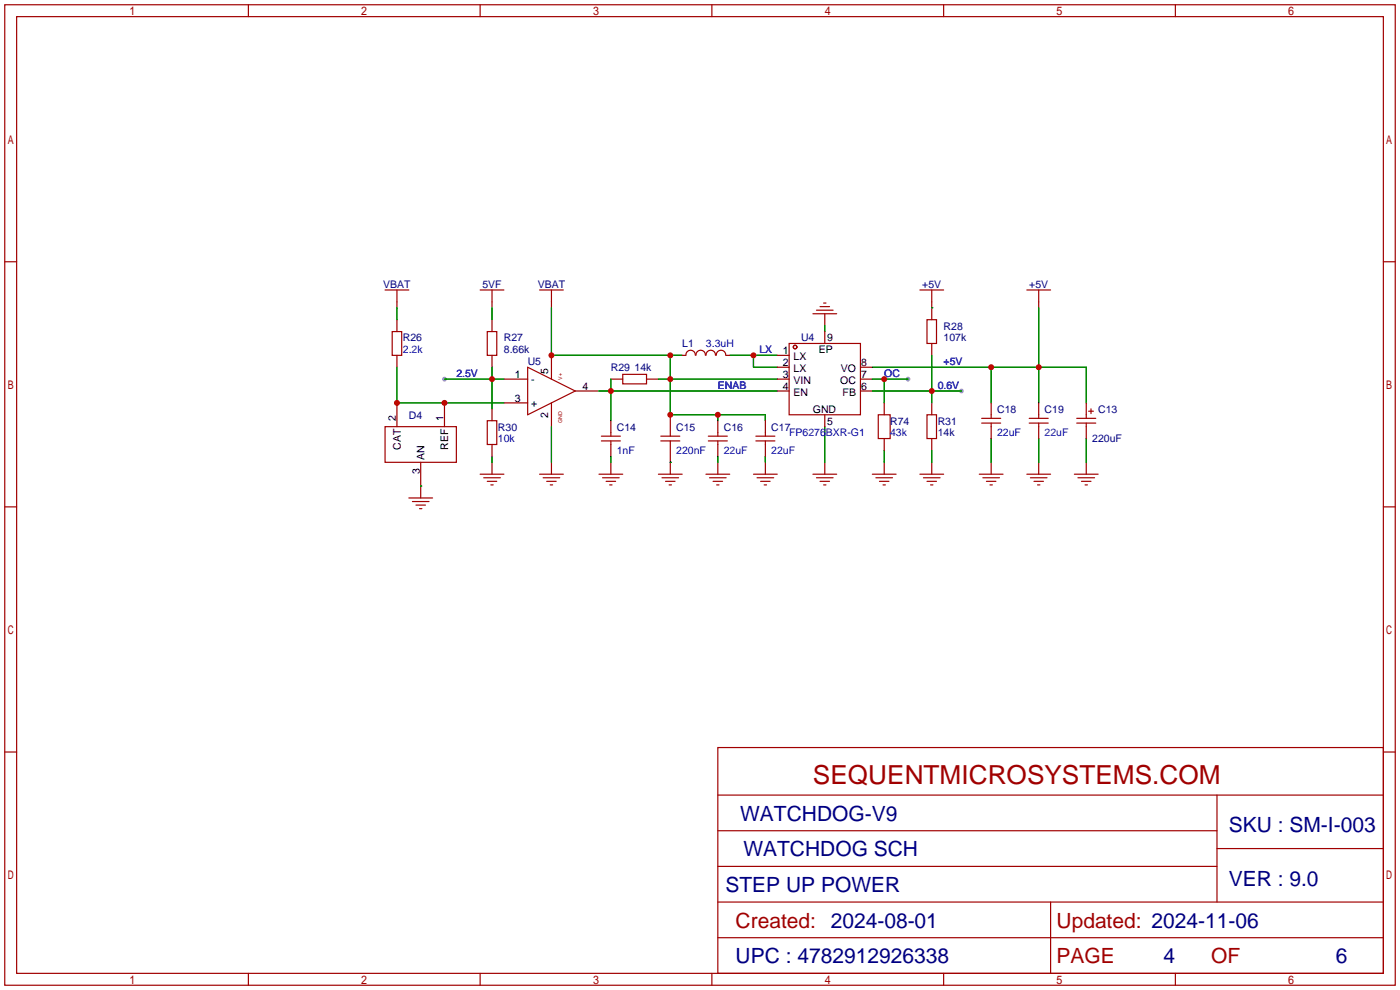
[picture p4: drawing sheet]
<svg xmlns="http://www.w3.org/2000/svg" width="299mm" height="212mm" viewBox="0 0 299 212" stroke-linecap="round" stroke-linejoin="round" font-family="sans-serif">
<g fill="#999">
<circle cx="205.5" cy="83.6" r=".51"/>
<circle cx="95" cy="81" r=".51"/>
<circle cx="194.1" cy="81" r=".51"/>
</g>
<g fill="none" stroke="#a10000" stroke-width=".25">
<path d="M1 1h297.2v209.6h-297.2zM3.6 3.6h292.1v204.4h-292.1zM53.1 1v2.6M102.6 1v2.6M152.1 1v2.6M201.7 1v2.6M251.2 1v2.6M1 55.9h2.6M295.7 55.9h2.5M82.3 62h5.1M83.8 70.9h2.1v5h-2.1zM84.8 62v2.5"/>
<path d="M102.6 62h5.1M104.1 70.9h2.1v5h-2.1zM105.2 62v2.5M112.8 78.5l10.1 5.1-10.1 5zM115.3 62h5.1M117.9 62v2.5M146.6 75.9a1.01 1.01 0 0 1 1-1.1 1.01 1.01 0 0 1 1 1.1M148.7 75.9a1.01 1.01 0 0 1 1.1-1.1 1.01 1.01 0 0 1 1 1.1M150.9 75.9a1.01 1.01 0 0 1 1-1.1 1.01 1.01 0 0 1 1 1.1M153.1 75.9a1.01 1.01 0 0 1 1-1.1 1.01 1.01 0 0 1 1 1.1M168.7 73.4h15.2v15.2h-15.2zM173.7 67.1h5.1"/>
<path d="M174.5 66.3h3.6M175.3 65.5h2M176 64.8h.5M196.6 62h5.1M198.1 68.3h2.1v5.1h-2.1zM199.1 62v2.5M219.5 62h5M222 62v2.5M82.3 91.2h15.2v7.6h-15.2zM104.1 89.9h2.1v5.1h-2.1zM128.5 94.2h4.1M128.5 93.2h4.1"/>
<path d="M130.6 92.5v.7M130.6 94.2v.8M133.1 80h5.1v2h-5.1zM141.2 94.2h4.1M141.2 93.2h4.1M151.4 94.2h4M151.4 93.2h4M153.4 92.5v.7M153.4 94.2v.8M161.5 94.2h4.1M161.5 93.2h4.1M163.6 92.5v.7"/>
<path d="M163.6 94.2v.8M187.7 88.6h2.5v5.1h-2.5zM198.1 88.6h2.1v5.1h-2.1zM209.8 89.4h4.1M209.8 90.4h4.1M211.8 88.6v.8M211.8 90.4v.8M220 89.4h4M220 90.4h4M222 88.6v.8M222 90.4v.8M230.1 89.4h4.1"/>
<path d="M230.1 90.4h4.1M232.2 88.6v.8M232.2 90.4v.8M232.7 87.9h1M233.2 87.4v1M1 108.3h2.6M87.4 106.4h5.1M88.1 107.2h3.6M88.9 107.9h2M89.7 108.7h.5M102.6 101.3h5.1M103.4 102.1h3.5"/>
<path d="M104.1 102.9h2.1M104.9 103.6h.5M115.3 101.3h5.1M116.1 102.1h3.5M116.8 102.9h2.1M117.6 103.6h.5M128 101.3h5.1M128.8 102.1h3.5M129.5 102.9h2.1M130.3 103.6h.5M140.7 101.3h5.1M141.5 102.1h3.5"/>
<path d="M142.2 102.9h2.1M143 103.6h.5M150.9 101.3h5.1M151.6 102.1h3.6M152.4 102.9h2M153.2 103.6h.5M161 101.3h5.1M161.8 102.1h3.6M162.6 102.9h2M163.3 103.6h.5M173.7 101.3h5.1M174.5 102.1h3.6"/>
<path d="M175.3 102.9h2M176 103.6h.5M186.4 101.3h5.1M187.2 102.1h3.6M188 102.9h2M188.7 103.6h.5M196.6 101.3h5.1M197.4 102.1h3.5M198.1 102.9h2.1M198.9 103.6h.5M209.3 101.3h5.1M210.1 102.1h3.5"/>
<path d="M210.8 102.9h2.1M211.6 103.6h.5M219.5 101.3h5M220.2 102.1h3.6M221 102.9h2M221.7 103.6h.5M229.6 101.3h5.1M230.4 102.1h3.5M231.1 102.9h2.1M231.9 103.6h.5M295.7 108.3h2.5M153.4 159.8h142.3v48.2h-142.3z"/>
<path d="M1 160.7h2.6M153.4 169.9h142.3M153.4 177.5h106.7M260.1 169.9v22.9M295.7 160.7h2.5M153.4 185.2h106.7M153.4 192.8h142.3M224.5 192.8v15.2M260.1 181.4h35.6M53.1 208v2.6M102.6 208v2.6M152.1 208v2.6"/>
<path d="M153.4 200.4h142.3M201.7 208v2.6M251.2 208v2.6"/>
<circle cx="169.9" cy="74.2" r=".38"/>
</g>
<g fill="none" stroke="#870000" stroke-width=".25">
<path d="M84.8 64.5v1.3M84.8 68.3v2.6M84.8 75.9v2.6M105.2 64.5v1.3M105.2 68.3v2.6M105.2 75.9v2.6M117.9 64.5v1.3M117.9 75.9v5.1M145.8 75.9h.8M155.2 75.9h.8M166.1 75.9h2.6M166.1 78.5h2.6"/>
<path d="M176.3 67.1v2.5M176.3 70.9v2.5M183.9 78.5h2.5M199.1 64.5v3.8M199.1 73.4v2.5M222 64.5v1.3M84.8 86.1v5.1M89.9 98.8v7.6M95 86.1v5.1M105.2 87.4v2.5M105.2 95v2.5M105.2 98.8v2.5"/>
<path d="M107.7 81h5.1M107.7 86.1h5.1M117.9 86.1v5.1M117.9 98.8v2.5M122.9 83.6h5.1M130.6 81h2.5M130.6 89.9v2.6M130.6 95v2.5M130.6 98.8v2.5M138.2 81h2.5M143.3 88.6v4.6M143.3 94.2v7.1"/>
<path d="M153.4 89.9v2.6M153.4 95v2.5M153.4 98.8v2.5M163.6 89.9v2.6M163.6 95v2.5M163.6 98.8v2.5M166.1 81h2.6M166.1 83.6h2.6M176.3 88.6v2.6M176.3 98.8v2.5M183.9 81h2.5M183.9 83.6h2.5"/>
<path d="M189 86.1v2.5M189 93.7v2.6M189 98.8v2.5M199.1 86.1v2.5M199.1 93.7v2.6M199.1 98.8v2.5M211.8 86.1v2.5M211.8 91.2v2.5M211.8 98.8v2.5M222 86.1v2.5M222 91.2v2.5M222 98.8v2.5"/>
<path d="M232.2 86.1v2.5M232.2 91.2v2.5M232.2 98.8v2.5"/>
</g>
<g fill="none" stroke="#008700" stroke-width=".25">
<path d="M84.8 65.8v2.5M84.8 78.5v7.6h22.9M105.2 65.8v2.5M105.2 78.5v8.9M117.9 65.8v10.1h27.9M143.3 75.9v12.7h20.3v1.3M156 75.9h10.1M161 75.9v2.6h5.1M176.3 69.6v1.3M186.4 78.5h45.8v7.6M199.1 65.8h.1M199.1 75.9v10.2"/>
<path d="M211.8 78.5v7.6M222 65.8v20.3M95 81h12.7M105.2 97.5v1.3M117.9 91.2v7.6M128 83.6h38.1M130.6 81v8.9M130.6 97.5v1.3M140.7 81h25.4M143.3 98.8h.1M153.4 88.6v1.3M153.4 97.5v1.3"/>
<path d="M163.6 97.5v1.3M176.3 91.2v7.6M186.4 83.6h19.1M186.4 81h7.7M189 81v5.1M189 96.3v2.5M199.1 96.3v2.5M211.8 93.7v5.1M222 93.7v5.1M232.2 93.7v5.1M89.9 103.9h.1"/>
</g>
<g fill="#c00">
<circle cx="161" cy="75.9" r=".63"/>
<circle cx="130.6" cy="83.6" r=".63"/>
<circle cx="222" cy="78.5" r=".63"/>
<circle cx="211.8" cy="78.5" r=".63"/>
<circle cx="199.1" cy="83.6" r=".63"/>
<circle cx="143.3" cy="81" r=".63"/>
<circle cx="143.3" cy="75.9" r=".63"/>
<circle cx="143.3" cy="88.6" r=".63"/>
<circle cx="117.9" cy="75.9" r=".63"/>
<circle cx="153.4" cy="88.6" r=".63"/>
<circle cx="105.2" cy="81" r=".63"/>
<circle cx="84.8" cy="86.1" r=".63"/>
<circle cx="95" cy="86.1" r=".63"/>
<circle cx="189" cy="81" r=".63"/>
</g>
<text font-size="5.6" fill="#a00000" x="173.7" y="167.5">SEQUENTMICROSYSTEMS.COM</text>
<g font-size="4.5" fill="#000080">
<text x="158.2" y="175.4">WATCHDOG-V9</text>
<text x="262.6" y="177.9">SKU : SM-I-003</text>
<text x="158.9" y="183">WATCHDOG SCH</text>
<text x="155.1" y="190.6">STEP UP POWER</text>
<text x="262.6" y="189.3">VER : 9.0</text>
<text x="157.2" y="205.9">UPC : 4782912926338</text>
<text x="248.7" y="205.9">4</text>
<text x="285.5" y="205.9">6</text>
</g>
<g font-size="4.5" fill="#a00000">
<text x="157.2" y="198.2">Created: 2024-08-01</text>
<text x="225.8" y="198.2">Updated: 2024-11-06</text>
<text x="225.8" y="205.9">PAGE</text>
<text x="258.8" y="205.9">OF</text>
</g>
<g font-size="2.2" fill="#000080">
<text x="81.9" y="61.5">VBAT</text>
<text x="103.1" y="61.5">5VF</text>
<text x="114.9" y="61.5">VBAT</text>
<text x="197.1" y="61.5">+5V</text>
<text x="220" y="61.5">+5V</text>
<text x="201.7" y="70.4">R28</text>
<text x="86.1" y="73">R26</text>
<text x="107.7" y="73">R27</text>
<text x="107.7" y="75.5">8.66k</text>
<text x="145.8" y="74.2">L1</text>
<text x="171.2" y="73">U4</text>
<text x="201.7" y="73">107k</text>
<text x="112.8" y="78">U5</text>
<text x="130.6" y="79.3">R29</text>
<text x="135.6" y="79.3">14k</text>
<text x="87.4" y="89.5">D4</text>
<text x="213.1" y="88.2">C18</text>
<text x="223.3" y="88.2">C19</text>
<text x="234.7" y="88.2">C13</text>
<text x="106.4" y="92">R30</text>
<text x="131.8" y="92">C14</text>
<text x="144.5" y="92">C15</text>
<text x="154.7" y="92">C16</text>
<text x="164.8" y="92">C17</text>
<text x="190.2" y="90.7">R74</text>
<text x="200.4" y="90.7">R31</text>
<text x="200.4" y="93.3">14k</text>
<text x="233.4" y="94.5">220uF</text>
</g>
<g font-size="2.2" fill="#00f">
<text x="86.1" y="75.5">2.2k</text>
<text x="150.9" y="74.2">3.3uH</text>
<text x="162.3" y="75.5">LX</text>
<text x="97.5" y="80.6">2.5V</text>
<text x="153.4" y="83.1">ENAB</text>
<text x="189" y="80.6">OC</text>
<text x="200.4" y="83.1">0.6V</text>
<text x="201.7" y="78">+5V</text>
<text x="106.4" y="94.5">10k</text>
<text x="168.7" y="93.3">FP6276BXR-G1</text>
<text x="190.2" y="93.3">43k</text>
<text x="213.1" y="93.3">22uF</text>
<text x="223.3" y="93.3">22uF</text>
<text x="131.8" y="97.1">1nF</text>
<text x="144.5" y="97.1">220nF</text>
<text x="154.7" y="97.1">22uF</text>
<text x="164.8" y="97.1">22uF</text>
</g>
<g font-size="2.2">
<text x="167.3" y="75.7">1</text>
<text x="169.6" y="77">LX</text>
<text x="175" y="75.5">EP</text>
<text x="176.8" y="73">9</text>
<text x="110" y="80.8">1</text>
<text x="113.5" y="81.8">-</text>
<text x="117.2" y="80" transform="rotate(-90 117.2 80)">5</text>
<text x="124.5" y="83.4">4</text>
<text x="167.3" y="78.3">2</text>
<text x="167.3" y="80.8">3</text>
<text x="167.3" y="83.4">4</text>
<text x="169.6" y="79.5">LX</text>
<text x="169.6" y="82.1">VIN</text>
<text x="179.6" y="82.1">OC</text>
<text x="179.7" y="79.5">VO</text>
<text x="184" y="83.4">6</text>
<text x="184" y="80.8">7</text>
<text x="184" y="78.3">8</text>
<text x="84.6" y="89.9" transform="rotate(-90 84.6 89.9)">2</text>
<text x="94.8" y="89.9" transform="rotate(-90 94.8 89.9)">1</text>
<text x="110" y="85.9">3</text>
<text x="113.5" y="86.9">+</text>
<text x="117.2" y="89.4" transform="rotate(-90 117.2 89.4)">2</text>
<text x="169.6" y="84.6">EN</text>
<text x="173.7" y="88.2">GND</text>
<text x="180.1" y="84.6">FB</text>
<text x="176.8" y="90.7">5</text>
<text x="85.6" y="96.2" transform="rotate(-90 85.6 96.2)">CAT</text>
<text x="89.7" y="101.3" transform="rotate(-90 89.7 101.3)">3</text>
<text x="90.7" y="98.3" transform="rotate(-90 90.7 98.3)">AN</text>
<text x="95.8" y="96.2" transform="rotate(-90 95.8 96.2)">REF</text>
</g>
<g font-size="1.1" fill="#a00000">
<text x="120.2" y="81.2" transform="rotate(-90 120.2 81.2)">V+</text>
<text x="120.2" y="90.3" transform="rotate(-90 120.2 90.3)">GND</text>
</g>
</svg>
